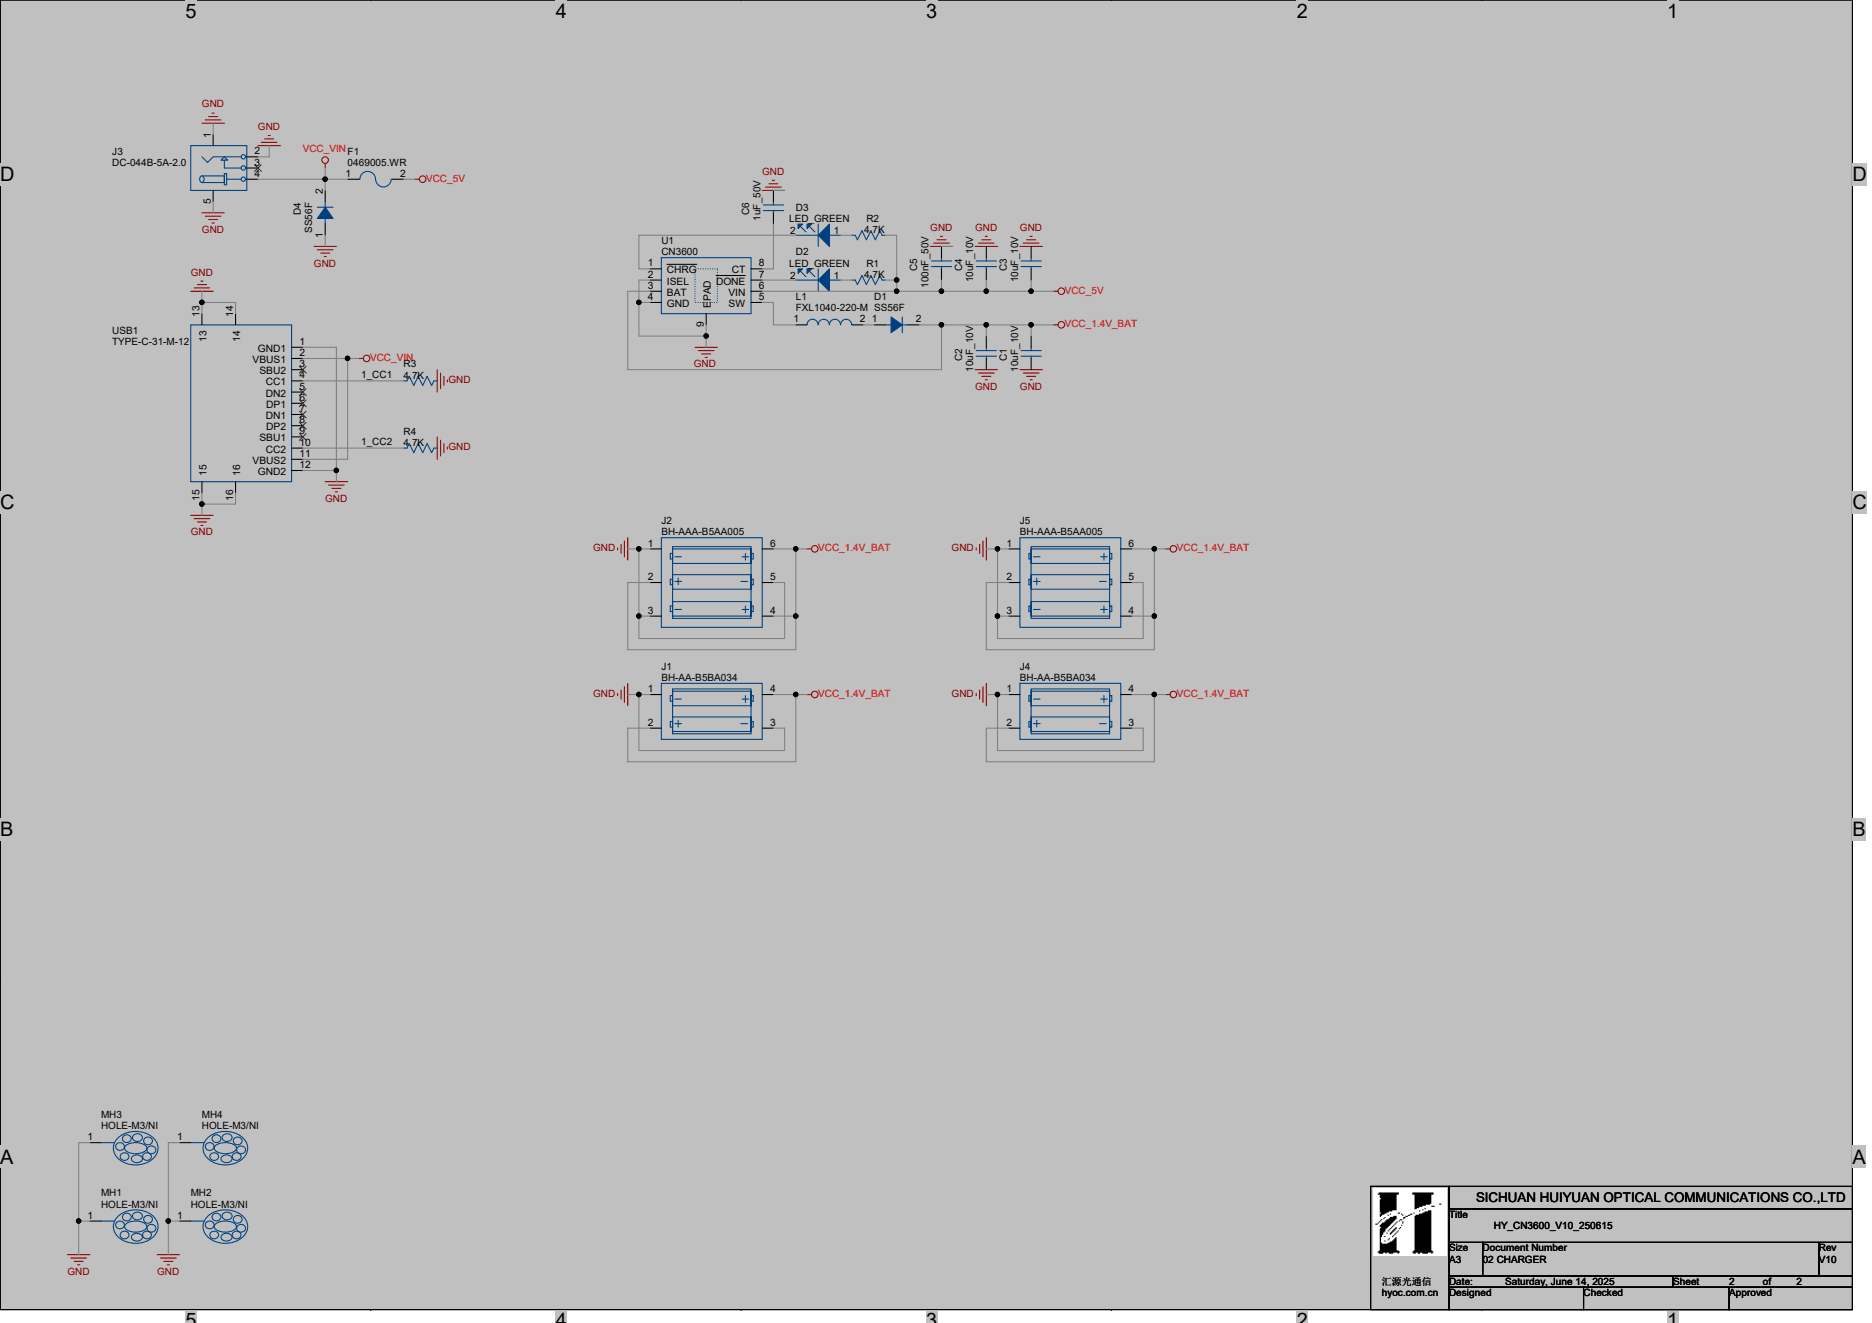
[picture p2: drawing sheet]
# OrCAD Capture schematic HY_CN3600_V10_250614.DSN

## Sheets
1 01 COVER: title: HY_CN3600_V10_250614; rev: V10; note: 01 COVER
2 02 CHARGER: size A3; title: HY_CN3600_V10_250615; note: 02 CHARGER

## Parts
C1  10uF_10V  [C0603]
C2  10uF_10V  [C0603]
C3  10uF_10V  [C0603]
C4  10uF_10V  [C0603]
C5  100nF_50V  [C0402]
C6  1uF_50V  [C0603]
D1  SS56F  [SMAF]
D2  LED_GREEN
D3  LED_GREEN
D4  SS56F  [SMAF]
F1  0469005.WR  [FUSE1206]
J1  BH-AA-B5BA034  [BH-AA-B5BA034]
J2  BH-AAA-B5AA005  [BH-AAA-B5AA005]
J3  DC-044B-5A-2.0  [DC-044B-5A-2R0]
J4  BH-AA-B5BA034  [BH-AA-B5BA034]
J5  BH-AAA-B5AA005  [BH-AAA-B5AA005]
L1  FXL1040-220-M  [L10040]
MH1  HOLE-M3/NI  [HOLE6R90X3R40]
MH2  HOLE-M3/NI  [HOLE6R90X3R40]
MH3  HOLE-M3/NI  [HOLE6R90X3R40]
MH4  HOLE-M3/NI  [HOLE6R90X3R40]
R1  4.7K  [R0402]
R2  4.7K  [R0402]
R3  4.7K  [R0402]
R4  4.7K  [R0402]
U1  CN3600  [SOIC8-3R50X2R50]
USB1  TYPE-C-31-M-12  [TYPE-C-31-M-12]

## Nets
GND: C1.1 C2.1 C3.2 C4.2 C5.2 C6.2 D4.1(ANODE) J1.1 J1.3 J2.1 J2.3 J2.5 J3.1 J3.2 J3.5 J4.1 J4.3 J5.1 J5.3 J5.5 MH1.1 MH2.1 MH3.1 MH4.1 R3.2 R4.2 U1.2(ISEL) U1.4(GND) U1.9(EPAD) USB1.1(GND1) USB1.12(GND2) USB1.13 USB1.14 USB1.15 USB1.16
VCC_1.4V_BAT: C1.2 C2.2 D1.2(ANODE) J1.2 J1.4 J2.2 J2.4 J2.6 J4.2 J4.4 J5.2 J5.4 J5.6 U1.3(BAT)
VCC_5V: C3.1 C4.1 C5.1 F1.2 R1.1 R2.1 U1.6(VIN)
VCC_VIN: D4.2(ANODE) F1.1 J3.4 USB1.2(VBUS1) USB1.11(VBUS2)
1_CC1: R3.1 USB1.4(CC1)
1_CC2: R4.1 USB1.10(CC2)
N17594920: D3.1(ANODE) R2.2
N17594946: D2.1(ANODE) R1.2
N17594982: D1.1(ANODE) L1.2(B)
N17594985: L1.1(A) U1.5(SW)
N17595871: D2.2(CATHODE) U1.7(~{DONE})
N17595874: D3.2(CATHODE) U1.1(~{CHRG})
N17596114: C6.1 U1.8(CT)

Not connected (* = marked no-connect by the designer): J3 3*; USB1 3(SBU2)* 5(DN2)* 6(DP1)* 7(DN1)* 8(DP2)* 9(SBU1)*

## Notes on the sheets
sheet 1
- COVER
- Schematics Block:
- CN3600测试板
- Revision
- Description
- Date
- Drawn
- Checked
- V10
- init
- 250614
- xxxlzjxxx
- Power Block:
- Schematics Index:
- BUG
- 01 COVER
- 02 CHARGER
